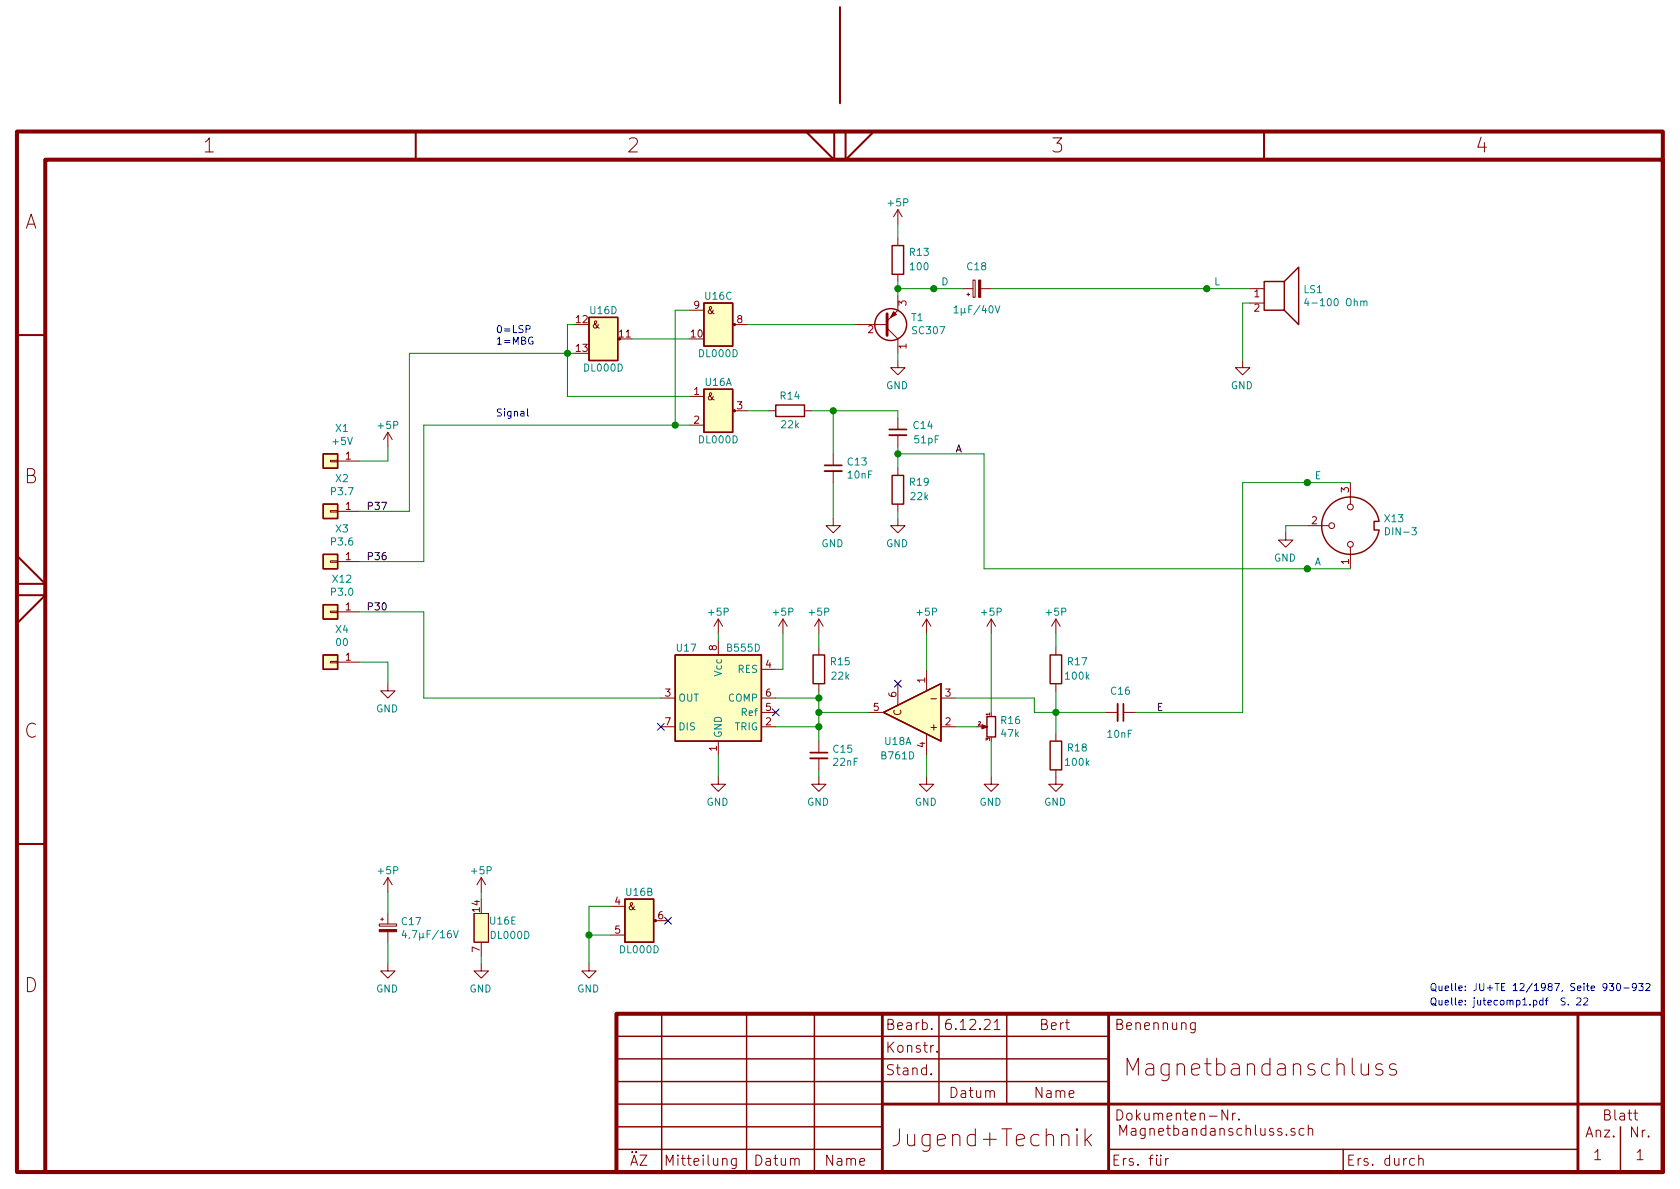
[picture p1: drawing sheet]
EESchema Schematic File Version 4
EELAYER 30 0
EELAYER END
$Descr A4 11693 8268
encoding utf-8
Sheet 1 1
Title "Magnetbandanschluss"
Date "6.12.21"
Rev "2"
Comp "Jugend+Technik"
Comment1 "Bert"
Comment2 ""
Comment3 ""
Comment4 ""
$EndDescr
Text Notes 9950 7000 0    50   ~ 0
Quelle: jutecomp1.pdf  S. 22
Text Notes 9950 6900 0    50   ~ 0
Quelle: JU+TE 12/1987, Seite 930-932
$Comp
L power:GND #PWR?
U 1 1
P 2700 4750
AR Path="/61281715/61254FA1" Ref="#PWR?"  Part="1" 
AR Path="/60FD40F8/61254FA1" Ref="#PWR?"  Part="1" 
AR Path="/61282124/61254FA1" Ref="#PWR0128"  Part="1" 
AR Path="/61254FA1" Ref="#PWR0128"  Part="1" 
F 0 "#PWR0128" H 2700 4500 50  0001 C CNN
F 1 "GND" H 2705 4577 50  0000 C CNN
F 2 "" H 2700 4750 50  0001 C CNN
F 3 "" H 2700 4750 50  0001 C CNN
	1    2700 4750
	-1   0    0    -1  
$EndComp
$Comp
L power:+5P #PWR?
U 1 1
P 2700 3100
AR Path="/61281715/61254FA7" Ref="#PWR?"  Part="1" 
AR Path="/60FD40F8/61254FA7" Ref="#PWR?"  Part="1" 
AR Path="/61282124/61254FA7" Ref="#PWR0129"  Part="1" 
AR Path="/61254FA7" Ref="#PWR0129"  Part="1" 
F 0 "#PWR0129" H 2700 2950 50  0001 C CNN
F 1 "+5P" H 2700 3250 50  0000 C CNN
F 2 "" H 2700 3100 50  0001 C CNN
F 3 "" H 2700 3100 50  0001 C CNN
	1    2700 3100
	-1   0    0    -1  
$EndComp
Wire Wire Line
	2700 4750 2700 4600
Wire Wire Line
	2700 3200 2700 3100
Text Label 2550 4250 0    50   ~ 0
P30
$Comp
L RFT_Digitalschaltkreise:DL000D U?
U 1 1
P 5000 2850
AR Path="/61281715/6125EBAC" Ref="U?"  Part="1" 
AR Path="/61282124/6125EBAC" Ref="U16"  Part="1" 
AR Path="/6125EBAC" Ref="U16"  Part="1" 
F 0 "U16" H 5000 3050 50  0000 C CNN
F 1 "DL000D" H 5000 2650 50  0000 C CNN
F 2 "Package_DIP:DIP-14_W7.62mm_Socket" H 5000 2850 50  0001 C CNN
F 3 "https://www-user.tu-chemnitz.de/~heha/basteln/Konsumg%C3%BCter/DDR-Halbleiter/dl000.gif" H 5000 2850 50  0001 C CNN
	1    5000 2850
	1    0    0    -1  
$EndComp
$Comp
L RFT_Digitalschaltkreise:DL000D U?
U 2 1
P 4450 6400
AR Path="/61281715/6125ECBD" Ref="U?"  Part="1" 
AR Path="/61282124/6125ECBD" Ref="U16"  Part="2" 
AR Path="/6125ECBD" Ref="U16"  Part="2" 
F 0 "U16" H 4450 6600 50  0000 C CNN
F 1 "DL000D" H 4450 6200 50  0000 C CNN
F 2 "Package_DIP:DIP-14_W7.62mm_Socket" H 4450 6400 50  0001 C CNN
F 3 "https://www-user.tu-chemnitz.de/~heha/basteln/Konsumg%C3%BCter/DDR-Halbleiter/dl000.gif" H 4450 6400 50  0001 C CNN
	2    4450 6400
	1    0    0    -1  
$EndComp
$Comp
L RFT_Digitalschaltkreise:DL000D U?
U 3 1
P 5000 2250
AR Path="/61281715/6126047C" Ref="U?"  Part="1" 
AR Path="/61282124/6126047C" Ref="U16"  Part="3" 
AR Path="/6126047C" Ref="U16"  Part="3" 
F 0 "U16" H 5000 2450 50  0000 C CNN
F 1 "DL000D" H 5000 2050 50  0000 C CNN
F 2 "Package_DIP:DIP-14_W7.62mm_Socket" H 5000 2250 50  0001 C CNN
F 3 "https://www-user.tu-chemnitz.de/~heha/basteln/Konsumg%C3%BCter/DDR-Halbleiter/dl000.gif" H 5000 2250 50  0001 C CNN
	3    5000 2250
	1    0    0    -1  
$EndComp
$Comp
L RFT_Digitalschaltkreise:DL000D U?
U 4 1
P 4200 2350
AR Path="/61281715/61261CA0" Ref="U?"  Part="1" 
AR Path="/61282124/61261CA0" Ref="U16"  Part="4" 
AR Path="/61261CA0" Ref="U16"  Part="4" 
F 0 "U16" H 4200 2550 50  0000 C CNN
F 1 "DL000D" H 4200 2150 50  0000 C CNN
F 2 "Package_DIP:DIP-14_W7.62mm_Socket" H 4200 2350 50  0001 C CNN
F 3 "https://www-user.tu-chemnitz.de/~heha/basteln/Konsumg%C3%BCter/DDR-Halbleiter/dl000.gif" H 4200 2350 50  0001 C CNN
	4    4200 2350
	1    0    0    -1  
$EndComp
$Comp
L RFT_Digitalschaltkreise:DL000D U?
U 5 1
P 3350 6450
AR Path="/61281715/612625B7" Ref="U?"  Part="1" 
AR Path="/61282124/612625B7" Ref="U16"  Part="5" 
AR Path="/612625B7" Ref="U16"  Part="5" 
F 0 "U16" H 3500 6500 50  0000 C CNN
F 1 "DL000D" H 3550 6400 50  0000 C CNN
F 2 "Package_DIP:DIP-14_W7.62mm_Socket" H 3350 6450 50  0001 C CNN
F 3 "https://www-user.tu-chemnitz.de/~heha/basteln/Konsumg%C3%BCter/DDR-Halbleiter/dl000.gif" H 3350 6450 50  0001 C CNN
	5    3350 6450
	1    0    0    -1  
$EndComp
Wire Wire Line
	4800 2750 3950 2750
Wire Wire Line
	3950 2250 4000 2250
Wire Wire Line
	4000 2450 3950 2450
Wire Wire Line
	3950 2250 3950 2450
Connection ~ 3950 2450
Wire Wire Line
	3950 2450 3950 2750
Wire Wire Line
	2850 3550 2850 2450
Wire Wire Line
	2850 2450 3950 2450
Text Label 2550 3550 0    50   ~ 0
P37
Wire Wire Line
	2950 3900 2950 2950
Wire Wire Line
	2950 2950 4700 2950
Wire Wire Line
	4700 2950 4700 2150
Wire Wire Line
	4700 2150 4800 2150
Wire Wire Line
	4800 2950 4700 2950
Connection ~ 4700 2950
Text Label 2550 3900 0    50   ~ 0
P36
$Comp
L power:GND #PWR?
U 1 1
P 3350 6700
AR Path="/61281715/61277AA2" Ref="#PWR?"  Part="1" 
AR Path="/60FD40F8/61277AA2" Ref="#PWR?"  Part="1" 
AR Path="/61282124/61277AA2" Ref="#PWR0131"  Part="1" 
AR Path="/61277AA2" Ref="#PWR0131"  Part="1" 
F 0 "#PWR0131" H 3350 6450 50  0001 C CNN
F 1 "GND" H 3355 6527 50  0000 C CNN
F 2 "" H 3350 6700 50  0001 C CNN
F 3 "" H 3350 6700 50  0001 C CNN
	1    3350 6700
	-1   0    0    -1  
$EndComp
$Comp
L power:+5P #PWR?
U 1 1
P 3350 6200
AR Path="/61281715/61277E8E" Ref="#PWR?"  Part="1" 
AR Path="/60FD40F8/61277E8E" Ref="#PWR?"  Part="1" 
AR Path="/61282124/61277E8E" Ref="#PWR0132"  Part="1" 
AR Path="/61277E8E" Ref="#PWR0132"  Part="1" 
F 0 "#PWR0132" H 3350 6050 50  0001 C CNN
F 1 "+5P" H 3350 6350 50  0000 C CNN
F 2 "" H 3350 6200 50  0001 C CNN
F 3 "" H 3350 6200 50  0001 C CNN
	1    3350 6200
	-1   0    0    -1  
$EndComp
Wire Wire Line
	3350 6200 3350 6250
Wire Wire Line
	3350 6650 3350 6700
$Comp
L RFT_Transistoren_und_Dioden:SC307 T1
U 1 1
P 6150 2250
F 0 "T1" H 6340 2204 50  0000 L CNN
F 1 "SC307" H 6340 2295 50  0000 L CNN
F 2 "Package_TO_SOT_THT:TO-92L_Inline_Wide" H 6350 2350 50  0001 C CNN
F 3 "https://www-user.tu-chemnitz.de/~heha/basteln/Konsumg%C3%BCter/DDR-Halbleiter/sc307.gif" H 6150 2250 50  0001 C CNN
	1    6150 2250
	1    0    0    1   
$EndComp
$Comp
L Device:R R?
U 1 1
P 6250 1800
AR Path="/61281715/6127BF69" Ref="R?"  Part="1" 
AR Path="/61282124/6127BF69" Ref="R13"  Part="1" 
AR Path="/6127BF69" Ref="R13"  Part="1" 
F 0 "R13" H 6100 1750 50  0000 C CNN
F 1 "100" H 6100 1850 50  0000 C CNN
F 2 "Resistor_THT:R_Axial_DIN0309_L9.0mm_D3.2mm_P12.70mm_Horizontal" V 6180 1800 50  0001 C CNN
F 3 "~" H 6250 1800 50  0001 C CNN
	1    6250 1800
	-1   0    0    1   
$EndComp
Wire Wire Line
	5950 2250 5200 2250
$Comp
L power:+5P #PWR?
U 1 1
P 6250 1550
AR Path="/61281715/6127DF6F" Ref="#PWR?"  Part="1" 
AR Path="/60FD40F8/6127DF6F" Ref="#PWR?"  Part="1" 
AR Path="/61282124/6127DF6F" Ref="#PWR0133"  Part="1" 
AR Path="/6127DF6F" Ref="#PWR0133"  Part="1" 
F 0 "#PWR0133" H 6250 1400 50  0001 C CNN
F 1 "+5P" H 6250 1700 50  0000 C CNN
F 2 "" H 6250 1550 50  0001 C CNN
F 3 "" H 6250 1550 50  0001 C CNN
	1    6250 1550
	-1   0    0    -1  
$EndComp
Wire Wire Line
	6250 1550 6250 1650
$Comp
L Device:R R?
U 1 1
P 5500 2850
AR Path="/61281715/61282486" Ref="R?"  Part="1" 
AR Path="/61282124/61282486" Ref="R14"  Part="1" 
AR Path="/61282486" Ref="R14"  Part="1" 
F 0 "R14" V 5600 2850 50  0000 C CNN
F 1 "22k" V 5400 2850 50  0000 C CNN
F 2 "Resistor_THT:R_Axial_DIN0309_L9.0mm_D3.2mm_P12.70mm_Horizontal" V 5430 2850 50  0001 C CNN
F 3 "~" H 5500 2850 50  0001 C CNN
	1    5500 2850
	0    -1   -1   0   
$EndComp
$Comp
L Device:C_Small C?
U 1 1
P 5800 3250
AR Path="/61282C56/61283E0A" Ref="C?"  Part="1" 
AR Path="/61282124/61283E0A" Ref="C13"  Part="1" 
AR Path="/61283E0A" Ref="C13"  Part="1" 
F 0 "C13" H 5892 3296 50  0000 L CNN
F 1 "10nF" H 5892 3205 50  0000 L CNN
F 2 "Capacitor_THT:C_Disc_D3.0mm_W1.6mm_P2.50mm" H 5800 3250 50  0001 C CNN
F 3 "~" H 5800 3250 50  0001 C CNN
	1    5800 3250
	1    0    0    -1  
$EndComp
$Comp
L Device:C_Small C?
U 1 1
P 6250 3000
AR Path="/61281715/6128713B" Ref="C?"  Part="1" 
AR Path="/61282124/6128713B" Ref="C14"  Part="1" 
AR Path="/6128713B" Ref="C14"  Part="1" 
F 0 "C14" H 6350 3050 50  0000 L CNN
F 1 "51pF" H 6450 2950 50  0000 C CNN
F 2 "Capacitor_THT:C_Axial_L3.8mm_D2.6mm_P12.50mm_Horizontal" H 6250 3000 50  0001 C CNN
F 3 "~" H 6250 3000 50  0001 C CNN
	1    6250 3000
	1    0    0    -1  
$EndComp
Wire Wire Line
	6250 2900 6250 2850
Wire Wire Line
	5200 2850 5350 2850
Wire Wire Line
	5650 2850 5800 2850
$Comp
L power:GND #PWR?
U 1 1
P 2700 6700
AR Path="/61281715/6128C658" Ref="#PWR?"  Part="1" 
AR Path="/60FD40F8/6128C658" Ref="#PWR?"  Part="1" 
AR Path="/61282124/6128C658" Ref="#PWR0134"  Part="1" 
AR Path="/6128C658" Ref="#PWR0134"  Part="1" 
F 0 "#PWR0134" H 2700 6450 50  0001 C CNN
F 1 "GND" H 2705 6527 50  0000 C CNN
F 2 "" H 2700 6700 50  0001 C CNN
F 3 "" H 2700 6700 50  0001 C CNN
	1    2700 6700
	-1   0    0    -1  
$EndComp
$Comp
L power:+5P #PWR?
U 1 1
P 2700 6200
AR Path="/61281715/6128C9C8" Ref="#PWR?"  Part="1" 
AR Path="/60FD40F8/6128C9C8" Ref="#PWR?"  Part="1" 
AR Path="/61282124/6128C9C8" Ref="#PWR0135"  Part="1" 
AR Path="/6128C9C8" Ref="#PWR0135"  Part="1" 
F 0 "#PWR0135" H 2700 6050 50  0001 C CNN
F 1 "+5P" H 2700 6350 50  0000 C CNN
F 2 "" H 2700 6200 50  0001 C CNN
F 3 "" H 2700 6200 50  0001 C CNN
	1    2700 6200
	-1   0    0    -1  
$EndComp
$Comp
L Device:CP_Small C?
U 1 1
P 2700 6450
AR Path="/61282C56/6128E5ED" Ref="C?"  Part="1" 
AR Path="/61282124/6128E5ED" Ref="C17"  Part="1" 
AR Path="/6128E5ED" Ref="C17"  Part="1" 
F 0 "C17" H 2788 6496 50  0000 L CNN
F 1 "4,7µF/16V" H 2788 6405 50  0000 L CNN
F 2 "Capacitor_THT:CP_Radial_D5.0mm_P2.50mm" H 2700 6450 50  0001 C CNN
F 3 "~" H 2700 6450 50  0001 C CNN
	1    2700 6450
	1    0    0    -1  
$EndComp
Wire Wire Line
	2700 6200 2700 6350
Wire Wire Line
	2700 6550 2700 6700
$Comp
L RFT_Analogschaltkreise:B555D U17
U 1 1
P 5000 4850
F 0 "U17" H 5300 5200 50  0000 R CNN
F 1 "B555D" H 4700 5200 50  0000 L CNN
F 2 "Package_DIP:DIP-8_W7.62mm_Socket" H 5000 3950 50  0001 C CNN
F 3 "https://www.tu-chemnitz.de/etit/zentral/ddr/b555.gif" H 5000 4850 50  0001 C CNN
	1    5000 4850
	-1   0    0    -1  
$EndComp
$Comp
L power:GND #PWR?
U 1 1
P 5000 5400
AR Path="/61281715/612928A2" Ref="#PWR?"  Part="1" 
AR Path="/60FD40F8/612928A2" Ref="#PWR?"  Part="1" 
AR Path="/61282124/612928A2" Ref="#PWR0136"  Part="1" 
AR Path="/612928A2" Ref="#PWR0136"  Part="1" 
F 0 "#PWR0136" H 5000 5150 50  0001 C CNN
F 1 "GND" H 5005 5227 50  0000 C CNN
F 2 "" H 5000 5400 50  0001 C CNN
F 3 "" H 5000 5400 50  0001 C CNN
	1    5000 5400
	-1   0    0    -1  
$EndComp
Wire Wire Line
	5000 5400 5000 5250
$Comp
L power:+5P #PWR?
U 1 1
P 5000 4400
AR Path="/61281715/61293538" Ref="#PWR?"  Part="1" 
AR Path="/60FD40F8/61293538" Ref="#PWR?"  Part="1" 
AR Path="/61282124/61293538" Ref="#PWR0137"  Part="1" 
AR Path="/61293538" Ref="#PWR0137"  Part="1" 
F 0 "#PWR0137" H 5000 4250 50  0001 C CNN
F 1 "+5P" H 5000 4550 50  0000 C CNN
F 2 "" H 5000 4400 50  0001 C CNN
F 3 "" H 5000 4400 50  0001 C CNN
	1    5000 4400
	-1   0    0    -1  
$EndComp
Wire Wire Line
	5000 4400 5000 4450
$Comp
L power:+5P #PWR?
U 1 1
P 5450 4400
AR Path="/61281715/61294D41" Ref="#PWR?"  Part="1" 
AR Path="/60FD40F8/61294D41" Ref="#PWR?"  Part="1" 
AR Path="/61282124/61294D41" Ref="#PWR0138"  Part="1" 
AR Path="/61294D41" Ref="#PWR0138"  Part="1" 
F 0 "#PWR0138" H 5450 4250 50  0001 C CNN
F 1 "+5P" H 5450 4550 50  0000 C CNN
F 2 "" H 5450 4400 50  0001 C CNN
F 3 "" H 5450 4400 50  0001 C CNN
	1    5450 4400
	1    0    0    -1  
$EndComp
Wire Wire Line
	5450 4400 5450 4650
Wire Wire Line
	5450 4650 5400 4650
Wire Wire Line
	4600 4850 2950 4850
Wire Wire Line
	2950 4850 2950 4250
NoConn ~ 4600 5050
NoConn ~ 5400 4950
$Comp
L power:+5P #PWR?
U 1 1
P 5700 4400
AR Path="/61281715/6129CB4C" Ref="#PWR?"  Part="1" 
AR Path="/60FD40F8/6129CB4C" Ref="#PWR?"  Part="1" 
AR Path="/61282124/6129CB4C" Ref="#PWR0139"  Part="1" 
AR Path="/6129CB4C" Ref="#PWR0139"  Part="1" 
F 0 "#PWR0139" H 5700 4250 50  0001 C CNN
F 1 "+5P" H 5700 4550 50  0000 C CNN
F 2 "" H 5700 4400 50  0001 C CNN
F 3 "" H 5700 4400 50  0001 C CNN
	1    5700 4400
	1    0    0    -1  
$EndComp
$Comp
L Device:R R?
U 1 1
P 5700 4650
AR Path="/61281715/6129CE39" Ref="R?"  Part="1" 
AR Path="/61282124/6129CE39" Ref="R15"  Part="1" 
AR Path="/6129CE39" Ref="R15"  Part="1" 
F 0 "R15" H 5550 4600 50  0000 C CNN
F 1 "22k" H 5550 4700 50  0000 C CNN
F 2 "Resistor_THT:R_Axial_DIN0309_L9.0mm_D3.2mm_P12.70mm_Horizontal" V 5630 4650 50  0001 C CNN
F 3 "~" H 5700 4650 50  0001 C CNN
	1    5700 4650
	-1   0    0    1   
$EndComp
Wire Wire Line
	5400 5050 5700 5050
Wire Wire Line
	5700 5050 5700 4950
Wire Wire Line
	5700 4500 5700 4400
$Comp
L Device:C_Small C?
U 1 1
P 5700 5250
AR Path="/61282C56/6129F3E4" Ref="C?"  Part="1" 
AR Path="/61282124/6129F3E4" Ref="C15"  Part="1" 
AR Path="/6129F3E4" Ref="C15"  Part="1" 
F 0 "C15" H 5792 5296 50  0000 L CNN
F 1 "22nF" H 5792 5205 50  0000 L CNN
F 2 "Capacitor_THT:C_Axial_L3.8mm_D2.6mm_P12.50mm_Horizontal" H 5700 5250 50  0001 C CNN
F 3 "~" H 5700 5250 50  0001 C CNN
	1    5700 5250
	1    0    0    -1  
$EndComp
$Comp
L power:GND #PWR?
U 1 1
P 5700 5400
AR Path="/61281715/612A0D6E" Ref="#PWR?"  Part="1" 
AR Path="/60FD40F8/612A0D6E" Ref="#PWR?"  Part="1" 
AR Path="/61282124/612A0D6E" Ref="#PWR0140"  Part="1" 
AR Path="/612A0D6E" Ref="#PWR0140"  Part="1" 
F 0 "#PWR0140" H 5700 5150 50  0001 C CNN
F 1 "GND" H 5705 5227 50  0000 C CNN
F 2 "" H 5700 5400 50  0001 C CNN
F 3 "" H 5700 5400 50  0001 C CNN
	1    5700 5400
	-1   0    0    -1  
$EndComp
Wire Wire Line
	5700 5400 5700 5350
Wire Wire Line
	5700 5150 5700 5050
Connection ~ 5700 5050
Wire Wire Line
	5400 4850 5700 4850
Connection ~ 5700 4850
Wire Wire Line
	5700 4850 5700 4800
$Comp
L RFT_Analogschaltkreise:B761D U18
U 1 1
P 6350 4950
F 0 "U18" H 6450 4750 50  0000 C CNN
F 1 "B761D" H 6450 4650 50  0000 C CNN
F 2 "Package_DIP:DIP-6_W7.62mm_Socket" H 6350 4150 50  0001 C CNN
F 3 "https://www.tu-chemnitz.de/etit/zentral/ddr/b611.gif" H 6350 4950 50  0001 C CNN
	1    6350 4950
	-1   0    0    -1  
$EndComp
$Comp
L RFT_Analogschaltkreise:B761D U18
U 2 1
P 6350 4950
F 0 "U18" H 6162 4996 50  0001 R CNN
F 1 "B761D" H 6162 4905 50  0001 R CNN
F 2 "Package_DIP:DIP-6_W7.62mm_Socket" H 6350 4150 50  0001 C CNN
F 3 "https://www.tu-chemnitz.de/etit/zentral/ddr/b611.gif" H 6350 4950 50  0001 C CNN
	2    6350 4950
	-1   0    0    -1  
$EndComp
Wire Wire Line
	6050 4950 5700 4950
Connection ~ 5700 4950
Wire Wire Line
	5700 4950 5700 4850
$Comp
L power:+5P #PWR?
U 1 1
P 6450 4400
AR Path="/61281715/612A65ED" Ref="#PWR?"  Part="1" 
AR Path="/60FD40F8/612A65ED" Ref="#PWR?"  Part="1" 
AR Path="/61282124/612A65ED" Ref="#PWR0141"  Part="1" 
AR Path="/612A65ED" Ref="#PWR0141"  Part="1" 
F 0 "#PWR0141" H 6450 4250 50  0001 C CNN
F 1 "+5P" H 6450 4550 50  0000 C CNN
F 2 "" H 6450 4400 50  0001 C CNN
F 3 "" H 6450 4400 50  0001 C CNN
	1    6450 4400
	1    0    0    -1  
$EndComp
$Comp
L power:GND #PWR?
U 1 1
P 6450 5400
AR Path="/61281715/612A6A42" Ref="#PWR?"  Part="1" 
AR Path="/60FD40F8/612A6A42" Ref="#PWR?"  Part="1" 
AR Path="/61282124/612A6A42" Ref="#PWR0142"  Part="1" 
AR Path="/612A6A42" Ref="#PWR0142"  Part="1" 
F 0 "#PWR0142" H 6450 5150 50  0001 C CNN
F 1 "GND" H 6455 5227 50  0000 C CNN
F 2 "" H 6450 5400 50  0001 C CNN
F 3 "" H 6450 5400 50  0001 C CNN
	1    6450 5400
	-1   0    0    -1  
$EndComp
Wire Wire Line
	6450 5400 6450 5250
Wire Wire Line
	6450 4650 6450 4400
NoConn ~ 6250 4750
$Comp
L power:GND #PWR?
U 1 1
P 6900 5400
AR Path="/61281715/612AAA98" Ref="#PWR?"  Part="1" 
AR Path="/60FD40F8/612AAA98" Ref="#PWR?"  Part="1" 
AR Path="/61282124/612AAA98" Ref="#PWR0143"  Part="1" 
AR Path="/612AAA98" Ref="#PWR0143"  Part="1" 
F 0 "#PWR0143" H 6900 5150 50  0001 C CNN
F 1 "GND" H 6905 5227 50  0000 C CNN
F 2 "" H 6900 5400 50  0001 C CNN
F 3 "" H 6900 5400 50  0001 C CNN
	1    6900 5400
	-1   0    0    -1  
$EndComp
$Comp
L power:+5P #PWR?
U 1 1
P 6900 4400
AR Path="/61281715/612AAD35" Ref="#PWR?"  Part="1" 
AR Path="/60FD40F8/612AAD35" Ref="#PWR?"  Part="1" 
AR Path="/61282124/612AAD35" Ref="#PWR0144"  Part="1" 
AR Path="/612AAD35" Ref="#PWR0144"  Part="1" 
F 0 "#PWR0144" H 6900 4250 50  0001 C CNN
F 1 "+5P" H 6900 4550 50  0000 C CNN
F 2 "" H 6900 4400 50  0001 C CNN
F 3 "" H 6900 4400 50  0001 C CNN
	1    6900 4400
	1    0    0    -1  
$EndComp
Wire Wire Line
	6900 5150 6900 5400
$Comp
L Device:R R?
U 1 1
P 7350 4650
AR Path="/61281715/612B44FC" Ref="R?"  Part="1" 
AR Path="/61282124/612B44FC" Ref="R17"  Part="1" 
AR Path="/612B44FC" Ref="R17"  Part="1" 
F 0 "R17" H 7200 4600 50  0000 C CNN
F 1 "100k" H 7200 4700 50  0000 C CNN
F 2 "Resistor_THT:R_Axial_DIN0309_L9.0mm_D3.2mm_P12.70mm_Horizontal" V 7280 4650 50  0001 C CNN
F 3 "~" H 7350 4650 50  0001 C CNN
	1    7350 4650
	-1   0    0    1   
$EndComp
$Comp
L Device:R R?
U 1 1
P 7350 5250
AR Path="/61281715/612B4914" Ref="R?"  Part="1" 
AR Path="/61282124/612B4914" Ref="R18"  Part="1" 
AR Path="/612B4914" Ref="R18"  Part="1" 
F 0 "R18" H 7200 5200 50  0000 C CNN
F 1 "100k" H 7200 5300 50  0000 C CNN
F 2 "Resistor_THT:R_Axial_DIN0309_L9.0mm_D3.2mm_P12.70mm_Horizontal" V 7280 5250 50  0001 C CNN
F 3 "~" H 7350 5250 50  0001 C CNN
	1    7350 5250
	-1   0    0    1   
$EndComp
$Comp
L power:GND #PWR?
U 1 1
P 7350 5400
AR Path="/61281715/612B4BE2" Ref="#PWR?"  Part="1" 
AR Path="/60FD40F8/612B4BE2" Ref="#PWR?"  Part="1" 
AR Path="/61282124/612B4BE2" Ref="#PWR0145"  Part="1" 
AR Path="/612B4BE2" Ref="#PWR0145"  Part="1" 
F 0 "#PWR0145" H 7350 5150 50  0001 C CNN
F 1 "GND" H 7355 5227 50  0000 C CNN
F 2 "" H 7350 5400 50  0001 C CNN
F 3 "" H 7350 5400 50  0001 C CNN
	1    7350 5400
	-1   0    0    -1  
$EndComp
$Comp
L power:+5P #PWR?
U 1 1
P 7350 4400
AR Path="/61281715/612B4EE5" Ref="#PWR?"  Part="1" 
AR Path="/60FD40F8/612B4EE5" Ref="#PWR?"  Part="1" 
AR Path="/61282124/612B4EE5" Ref="#PWR0146"  Part="1" 
AR Path="/612B4EE5" Ref="#PWR0146"  Part="1" 
F 0 "#PWR0146" H 7350 4250 50  0001 C CNN
F 1 "+5P" H 7350 4550 50  0000 C CNN
F 2 "" H 7350 4400 50  0001 C CNN
F 3 "" H 7350 4400 50  0001 C CNN
	1    7350 4400
	1    0    0    -1  
$EndComp
Wire Wire Line
	7350 4400 7350 4500
Wire Wire Line
	7350 4800 7350 4950
Wire Wire Line
	6650 4850 7200 4850
Wire Wire Line
	7200 4850 7200 4950
Wire Wire Line
	7200 4950 7350 4950
Connection ~ 7350 4950
Wire Wire Line
	7350 4950 7350 5100
$Comp
L Device:C_Small C?
U 1 1
P 7800 4950
AR Path="/61282C56/612BE9A9" Ref="C?"  Part="1" 
AR Path="/61282124/612BE9A9" Ref="C16"  Part="1" 
AR Path="/612BE9A9" Ref="C16"  Part="1" 
F 0 "C16" V 7650 4950 50  0000 C CNN
F 1 "10nF" V 7950 4850 50  0000 L CNN
F 2 "Capacitor_THT:C_Disc_D3.0mm_W1.6mm_P2.50mm" H 7800 4950 50  0001 C CNN
F 3 "~" H 7800 4950 50  0001 C CNN
	1    7800 4950
	0    1    1    0   
$EndComp
Wire Wire Line
	7700 4950 7350 4950
$Comp
L Device:R R?
U 1 1
P 6250 3400
AR Path="/61281715/612C6825" Ref="R?"  Part="1" 
AR Path="/61282124/612C6825" Ref="R19"  Part="1" 
AR Path="/612C6825" Ref="R19"  Part="1" 
F 0 "R19" H 6100 3350 50  0000 C CNN
F 1 "22k" H 6100 3450 50  0000 C CNN
F 2 "Resistor_THT:R_Axial_DIN0309_L9.0mm_D3.2mm_P12.70mm_Horizontal" V 6180 3400 50  0001 C CNN
F 3 "~" H 6250 3400 50  0001 C CNN
	1    6250 3400
	-1   0    0    1   
$EndComp
$Comp
L power:GND #PWR?
U 1 1
P 6250 3600
AR Path="/61281715/612C6C13" Ref="#PWR?"  Part="1" 
AR Path="/60FD40F8/612C6C13" Ref="#PWR?"  Part="1" 
AR Path="/61282124/612C6C13" Ref="#PWR0147"  Part="1" 
AR Path="/612C6C13" Ref="#PWR0147"  Part="1" 
F 0 "#PWR0147" H 6250 3350 50  0001 C CNN
F 1 "GND" H 6255 3427 50  0000 C CNN
F 2 "" H 6250 3600 50  0001 C CNN
F 3 "" H 6250 3600 50  0001 C CNN
	1    6250 3600
	-1   0    0    -1  
$EndComp
Wire Wire Line
	6250 3600 6250 3550
Wire Wire Line
	6250 3250 6250 3150
Wire Wire Line
	4100 6300 4250 6300
Wire Wire Line
	4250 6500 4100 6500
Wire Wire Line
	4100 6500 4100 6300
NoConn ~ 4650 6400
Connection ~ 4100 6500
Wire Wire Line
	4100 6700 4100 6500
$Comp
L power:GND #PWR?
U 1 1
P 4100 6700
AR Path="/61281715/612CA7B0" Ref="#PWR?"  Part="1" 
AR Path="/60FD40F8/612CA7B0" Ref="#PWR?"  Part="1" 
AR Path="/61282124/612CA7B0" Ref="#PWR0148"  Part="1" 
AR Path="/612CA7B0" Ref="#PWR0148"  Part="1" 
F 0 "#PWR0148" H 4100 6450 50  0001 C CNN
F 1 "GND" H 4105 6527 50  0000 C CNN
F 2 "" H 4100 6700 50  0001 C CNN
F 3 "" H 4100 6700 50  0001 C CNN
	1    4100 6700
	-1   0    0    -1  
$EndComp
$Comp
L Connector:DIN-3 X13
U 1 1
P 9400 3650
F 0 "X13" V 9446 3420 50  0000 R CNN
F 1 "DIN-3" V 9355 3420 50  0000 R CNN
F 2 "" H 9400 3650 50  0001 C CNN
F 3 "http://www.mouser.com/ds/2/18/40_c091_abd_e-75918.pdf" H 9400 3650 50  0001 C CNN
	1    9400 3650
	0    -1   -1   0   
$EndComp
$Comp
L power:GND #PWR?
U 1 1
P 8950 3700
AR Path="/61281715/612D6E89" Ref="#PWR?"  Part="1" 
AR Path="/60FD40F8/612D6E89" Ref="#PWR?"  Part="1" 
AR Path="/61282124/612D6E89" Ref="#PWR0149"  Part="1" 
AR Path="/612D6E89" Ref="#PWR0149"  Part="1" 
F 0 "#PWR0149" H 8950 3450 50  0001 C CNN
F 1 "GND" H 8955 3527 50  0000 C CNN
F 2 "" H 8950 3700 50  0001 C CNN
F 3 "" H 8950 3700 50  0001 C CNN
	1    8950 3700
	-1   0    0    -1  
$EndComp
Wire Wire Line
	9400 3950 9100 3950
Connection ~ 6250 3150
Wire Wire Line
	6250 3150 6250 3100
Wire Wire Line
	8650 3350 8650 4950
Wire Wire Line
	7900 4950 8650 4950
$Comp
L Device:CP_Small C?
U 1 1
P 6800 2000
AR Path="/61282C56/612E0742" Ref="C?"  Part="1" 
AR Path="/61282124/612E0742" Ref="C18"  Part="1" 
AR Path="/612E0742" Ref="C18"  Part="1" 
F 0 "C18" V 6950 2000 50  0000 C CNN
F 1 "1µF/40V" V 6650 2000 50  0000 C CNN
F 2 "Capacitor_THT:CP_Radial_D6.3mm_P2.50mm" H 6800 2000 50  0001 C CNN
F 3 "~" H 6800 2000 50  0001 C CNN
	1    6800 2000
	0    -1   -1   0   
$EndComp
$Comp
L Device:Speaker LS1
U 1 1
P 8900 2000
F 0 "LS1" H 9070 1996 50  0000 L CNN
F 1 "4-100 Ohm" H 9070 1905 50  0000 L CNN
F 2 "" H 8900 1800 50  0001 C CNN
F 3 "~" H 8890 1950 50  0001 C CNN
	1    8900 2000
	1    0    0    -1  
$EndComp
Wire Wire Line
	8700 2000 8400 2000
Wire Wire Line
	6250 1950 6250 2000
Wire Wire Line
	6700 2000 6500 2000
Connection ~ 6250 2000
Wire Wire Line
	6250 2000 6250 2050
$Comp
L power:GND #PWR?
U 1 1
P 8650 2500
AR Path="/61281715/612E5402" Ref="#PWR?"  Part="1" 
AR Path="/60FD40F8/612E5402" Ref="#PWR?"  Part="1" 
AR Path="/61282124/612E5402" Ref="#PWR0150"  Part="1" 
AR Path="/612E5402" Ref="#PWR0150"  Part="1" 
F 0 "#PWR0150" H 8650 2250 50  0001 C CNN
F 1 "GND" H 8655 2327 50  0000 C CNN
F 2 "" H 8650 2500 50  0001 C CNN
F 3 "" H 8650 2500 50  0001 C CNN
	1    8650 2500
	-1   0    0    -1  
$EndComp
Wire Wire Line
	8650 2500 8650 2100
Wire Wire Line
	8650 2100 8700 2100
Text Label 8050 4950 0    50   ~ 0
E
Text Label 6650 3150 0    50   ~ 0
A
Wire Wire Line
	4400 2350 4800 2350
$Comp
L power:GND #PWR?
U 1 1
P 6250 2500
AR Path="/61281715/612FDDBB" Ref="#PWR?"  Part="1" 
AR Path="/60FD40F8/612FDDBB" Ref="#PWR?"  Part="1" 
AR Path="/61282124/612FDDBB" Ref="#PWR0151"  Part="1" 
AR Path="/612FDDBB" Ref="#PWR0151"  Part="1" 
F 0 "#PWR0151" H 6250 2250 50  0001 C CNN
F 1 "GND" H 6255 2327 50  0000 C CNN
F 2 "" H 6250 2500 50  0001 C CNN
F 3 "" H 6250 2500 50  0001 C CNN
	1    6250 2500
	-1   0    0    -1  
$EndComp
$Comp
L power:GND #PWR?
U 1 1
P 5800 3600
AR Path="/61281715/61306147" Ref="#PWR?"  Part="1" 
AR Path="/60FD40F8/61306147" Ref="#PWR?"  Part="1" 
AR Path="/61282124/61306147" Ref="#PWR0152"  Part="1" 
AR Path="/61306147" Ref="#PWR0152"  Part="1" 
F 0 "#PWR0152" H 5800 3350 50  0001 C CNN
F 1 "GND" H 5805 3427 50  0000 C CNN
F 2 "" H 5800 3600 50  0001 C CNN
F 3 "" H 5800 3600 50  0001 C CNN
	1    5800 3600
	-1   0    0    -1  
$EndComp
Wire Wire Line
	5800 3600 5800 3350
Wire Wire Line
	5800 3150 5800 2850
Connection ~ 5800 2850
Wire Wire Line
	5800 2850 6250 2850
Wire Wire Line
	6250 2450 6250 2500
Wire Wire Line
	8950 3650 8950 3700
Wire Wire Line
	8950 3650 9100 3650
Wire Wire Line
	6250 3150 6850 3150
Wire Wire Line
	6850 3150 6850 3950
Text Notes 3450 2900 0    50   ~ 0
Signal
Text Notes 3450 2400 0    50   ~ 0
0=LSP\n1=MBG
Wire Wire Line
	2500 4250 2950 4250
$Comp
L Device:R_POT_Small R16
U 1 1
P 6900 5050
F 0 "R16" H 6840 5096 50  0000 R CNN
F 1 "47k" H 6840 5005 50  0000 R CNN
F 2 "Potentiometer_THT:Potentiometer_Piher_PT-10-H01_Horizontal" H 6900 5050 50  0001 C CNN
F 3 "~" H 6900 5050 50  0001 C CNN
	1    6900 5050
	-1   0    0    -1  
$EndComp
Wire Wire Line
	6900 4400 6900 4950
Wire Wire Line
	6650 5050 6800 5050
$Comp
L Connector_Generic:Conn_01x01 X12
U 1 1
P 2300 4250
F 0 "X12" H 2218 4025 50  0000 C CNN
F 1 "P3.0" H 2218 4116 50  0000 C CNN
F 2 "Connector_Pin:Pin_D1.0mm_L10.0mm" H 2300 4250 50  0001 C CNN
F 3 "~" H 2300 4250 50  0001 C CNN
	1    2300 4250
	-1   0    0    1   
$EndComp
$Comp
L Connector_Generic:Conn_01x01 X3
U 1 1
P 2300 3900
F 0 "X3" H 2218 3675 50  0000 C CNN
F 1 "P3.6" H 2218 3766 50  0000 C CNN
F 2 "Connector_Pin:Pin_D1.0mm_L10.0mm" H 2300 3900 50  0001 C CNN
F 3 "~" H 2300 3900 50  0001 C CNN
	1    2300 3900
	-1   0    0    1   
$EndComp
Wire Wire Line
	2500 3900 2950 3900
$Comp
L Connector_Generic:Conn_01x01 X2
U 1 1
P 2300 3550
F 0 "X2" H 2218 3325 50  0000 C CNN
F 1 "P3.7" H 2218 3416 50  0000 C CNN
F 2 "Connector_Pin:Pin_D1.0mm_L10.0mm" H 2300 3550 50  0001 C CNN
F 3 "~" H 2300 3550 50  0001 C CNN
	1    2300 3550
	-1   0    0    1   
$EndComp
Wire Wire Line
	2500 3550 2850 3550
$Comp
L Connector_Generic:Conn_01x01 X4
U 1 1
P 2300 4600
F 0 "X4" H 2218 4375 50  0000 C CNN
F 1 "00" H 2218 4466 50  0000 C CNN
F 2 "Connector_Pin:Pin_D1.0mm_L10.0mm" H 2300 4600 50  0001 C CNN
F 3 "~" H 2300 4600 50  0001 C CNN
	1    2300 4600
	-1   0    0    1   
$EndComp
Wire Wire Line
	2500 4600 2700 4600
$Comp
L Connector_Generic:Conn_01x01 X1
U 1 1
P 2300 3200
F 0 "X1" H 2218 2975 50  0000 C CNN
F 1 "+5V" H 2218 3066 50  0000 C CNN
F 2 "Connector_Pin:Pin_D1.0mm_L10.0mm" H 2300 3200 50  0001 C CNN
F 3 "~" H 2300 3200 50  0001 C CNN
	1    2300 3200
	-1   0    0    1   
$EndComp
Wire Wire Line
	2500 3200 2700 3200
$Comp
L Connector:TestPoint_Small TP1
U 1 1
P 9100 3350
F 0 "TP1" H 9148 3396 50  0001 L CNN
F 1 "E" H 9150 3400 50  0000 L CNN
F 2 "Connector_Pin:Pin_D1.0mm_L10.0mm" H 9300 3350 50  0001 C CNN
F 3 "~" H 9300 3350 50  0001 C CNN
	1    9100 3350
	1    0    0    -1  
$EndComp
$Comp
L Connector:TestPoint_Small TP2
U 1 1
P 9100 3950
F 0 "TP2" H 9148 3996 50  0001 L CNN
F 1 "A" H 9150 4000 50  0000 L CNN
F 2 "Connector_Pin:Pin_D1.0mm_L10.0mm" H 9300 3950 50  0001 C CNN
F 3 "~" H 9300 3950 50  0001 C CNN
	1    9100 3950
	1    0    0    -1  
$EndComp
Connection ~ 9100 3350
Wire Wire Line
	9100 3350 9400 3350
Connection ~ 9100 3950
Wire Wire Line
	6850 3950 9100 3950
Wire Wire Line
	8650 3350 9100 3350
$Comp
L Connector:TestPoint_Small TP3
U 1 1
P 8400 2000
F 0 "TP3" H 8448 2046 50  0001 L CNN
F 1 "L" H 8450 2050 50  0000 L CNN
F 2 "Connector_Pin:Pin_D1.0mm_L10.0mm" H 8600 2000 50  0001 C CNN
F 3 "~" H 8600 2000 50  0001 C CNN
	1    8400 2000
	1    0    0    -1  
$EndComp
Connection ~ 8400 2000
Wire Wire Line
	8400 2000 6900 2000
$Comp
L Connector:TestPoint_Small TP4
U 1 1
P 6500 2000
F 0 "TP4" H 6548 2046 50  0001 L CNN
F 1 "D" H 6550 2050 50  0000 L CNN
F 2 "Connector_Pin:Pin_D1.0mm_L10.0mm" H 6700 2000 50  0001 C CNN
F 3 "~" H 6700 2000 50  0001 C CNN
	1    6500 2000
	1    0    0    -1  
$EndComp
Connection ~ 6500 2000
Wire Wire Line
	6500 2000 6250 2000
$EndSCHEMATC
